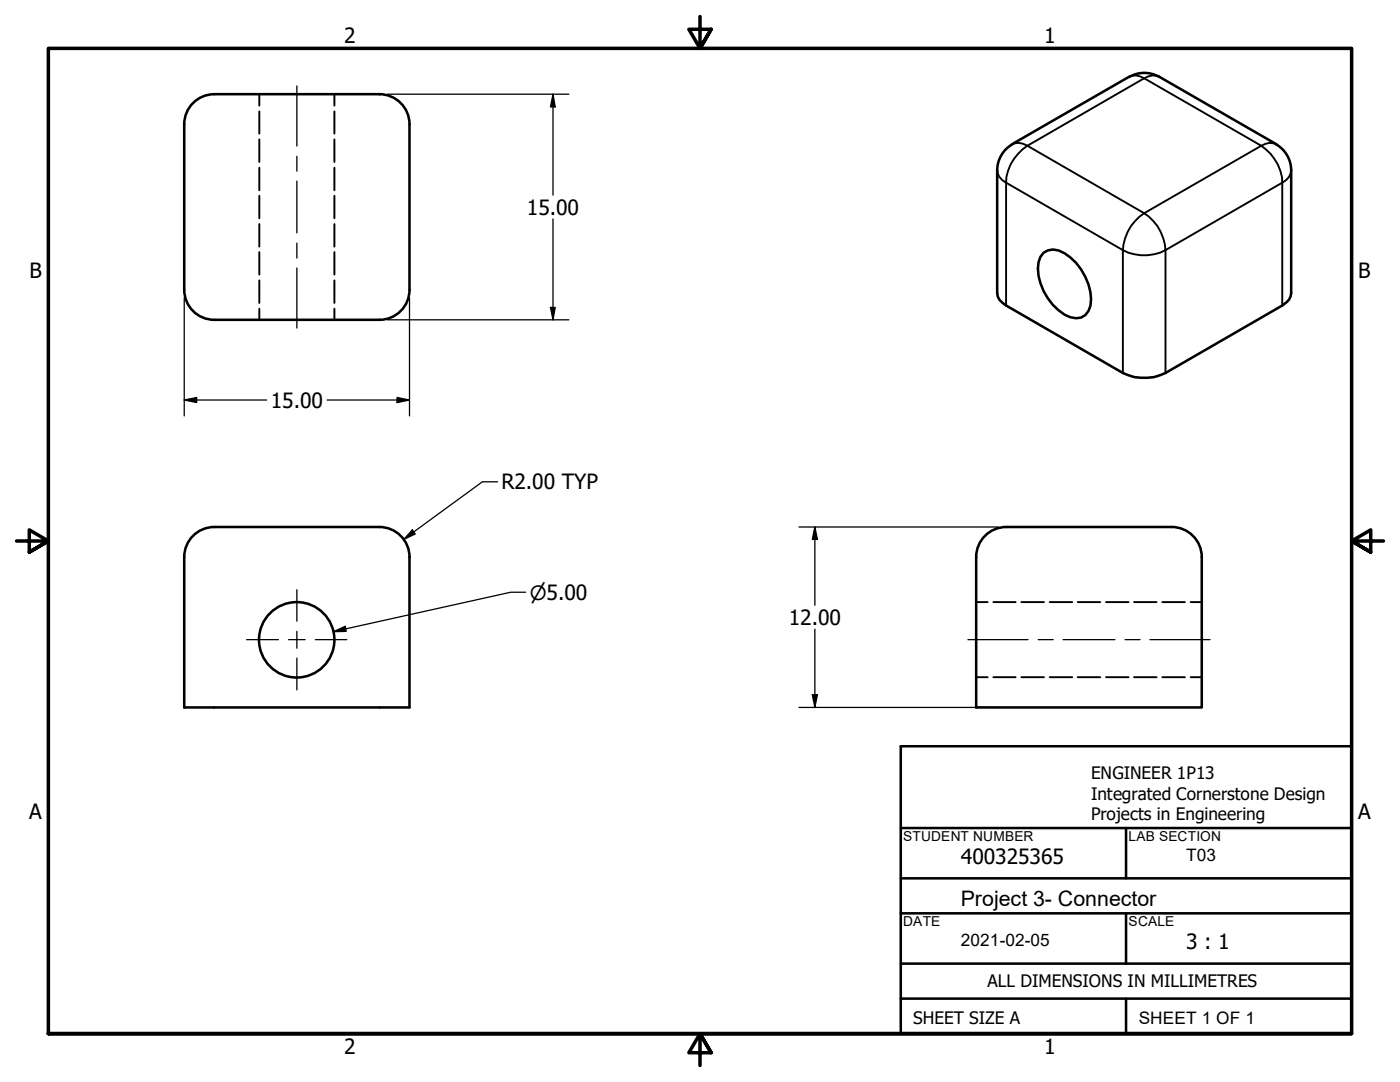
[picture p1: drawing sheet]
<svg xmlns="http://www.w3.org/2000/svg" width="279mm" height="216mm" viewBox="0 0 279 216" stroke-linecap="round" stroke-linejoin="round" font-family="sans-serif">
<!-- layer: Visible (ANSI) -->
<g fill="none" stroke="#000" stroke-width=".51">
<path d="M225.4 15.3l-23.4 13.5a6 6 0 0 0-3 5.2M225.4 15.3a6 6 0 0 1 6 0M231.3 15.3l23.4 13.5a6 6 0 0 1 3 5.2M36.8 24.8v33a6 6 0 0 0 5.9 6h33a6 6 0 0 0 6-6v-33M36.8 24.8a6 6 0 0 1 5.9-6h33a6 6 0 0 1 6 6M199 34v24.5a2.96 2.96 0 0 0 1.8 2.5l23.3 13.4a9.7 9.7 0 0 0 8.5 0l23.3-13.4a2.96 2.96 0 0 0 1.8-2.5v-24.5M208.3 50.4a3.5 3.5 0 0 1 4.2 .1 11.2 11.2 0 0 1 5.1 10.5 2.9 2.9 0 0 1-4 2.3 11 11 0 0 1-6.3-11l.3-1.1zM36.8 111.1v30.1h44.9v-30.1M36.8 111.2a6 6 0 0 1 6-6h33a6 6 0 0 1 5.9 6M194.8 111.1v30.1h45v-30.1M200.8 105.2a6 6 0 0 0-6 6M200.9 105.2h32.9a6 6 0 0 1 6 6"/>
<circle cx="59.2" cy="127.7" r="7.5"/>
</g>
<!-- layer: Hidden (ANSI) -->
<g fill="none" stroke="#000" stroke-width=".38">
<path d="M51.8 18.8v2.3M66.7 18.8v2.3M51.8 22.2v4.5M51.8 27.8v4.5M51.8 33.5v4.5M51.8 39.1v4.5M66.7 22.2v4.5M66.7 27.8v4.5M66.7 33.5v4.5M66.7 39.1v4.5M51.8 44.7v4.5M51.8 50.3v4.5"/>
<path d="M51.8 55.9v4.6M66.7 44.7v4.5M66.7 50.3v4.5M66.7 55.9v4.6M51.8 61.6v2.2M66.7 61.6v2.2M194.8 120.1h2.3M194.8 135.1h2.3M198.2 120.1h4.5M198.2 135.1h4.5M203.8 120.1h4.5M203.8 135.1h4.5"/>
<path d="M209.5 120.1h4.5M209.5 135.1h4.5M215.1 120.1h4.5M215.1 135.1h4.5M220.7 120.1h4.5M220.7 135.1h4.5M226.3 120.1h4.5M226.3 135.1h4.5M232 120.1h4.5M232 135.1h4.5M237.6 120.1h2.2M237.6 135.1h2.2"/>
</g>
<!-- layer: Visible Narrow (ANSI) -->
<path d="M225.4 15.3a3 3 0 0 1 2.9 .3 3 3 0 0 1 3-.3M202 28.8a3.1 3.1 0 0 1 3 .3M205 29.1a9.3 9.3 0 0 0-4.2 7.3 2.96 2.96 0 0 1-1.8-2.4M205 29.1l23.3-13.5 23.4 13.5-23.4 13.4zM254.7 28.8a2.99 2.99 0 0 0-3 .3 9.5 9.5 0 0 1 4.2 7.3M255.9 36.4v24.6M255.9 36.4l-23.3 13.5v24.5M257.7 34a2.96 2.96 0 0 1-1.8 2.4M224.1 49.9v24.5M224.1 49.9l-23.3-13.5v24.6M226.5 44.1l1.8-1.6a9.3 9.3 0 0 1 4.3 7.4 9.2 9.2 0 0 1-8.5 0 9.5 9.5 0 0 1 2.4-5.8z" fill="none" stroke="#000" stroke-width=".38"/>
<!-- layer: Border (ANSI) -->
<path d="M139.7 3.3v6.4l-2.2-3.9h4.4l-2.2 3.9 2.2-3.9M3.3 107.9h6.4l-3.9-2.2v4.5l3.9-2.3-3.9 2.3M276.1 107.9h-6.4l3.9-2.2v4.5l-3.9-2.3 3.9 2.3M9.7 206.2v-196.5h260v196.5h-260h260M141.9 210.1l-2.2-3.9 2.2 3.9h-4.4l2.2-3.9v6.4" fill="none" stroke="#000" stroke-width=".7"/>
<!-- layer: Title (ANSI) -->
<path d="M179.8 148.9h89.9v57.3h-89.9zM179.8 165.2h89.9M179.8 175.3h89.9M224.7 165.2v10.1M179.8 199.3h89.9M179.8 182.2h89.9M179.8 192.3h89.9M224.7 182.2v10.1M224.7 199.3v6.9" fill="none" stroke="#000" stroke-width=".51"/>
<!-- layer: Dimension (ANSI) -->
<g fill="none" stroke="#000" stroke-width=".25">
<path d="M77.3 18.8h36.2M110.4 18.8l.4 2.5h-.9zM110.4 18.8v20.1M36.8 59.4v23.6M81.7 59.4v23.6M110.4 43.7v20.1M36.8 79.8l2.4-.5v1zM36.8 79.8h16.4M65.3 79.8h16.4M77.3 63.8h36.2M79.2 79.3l2.5 .5-2.5 .5zM109.9 61.3h.9l-.4 2.5z"/>
<path d="M99.3 96.1h-3l-15.7 11.5M82.3 105.7l.6 .9-2.3 1zM104.9 118.2h-3l-35.4 7.8M159.4 105.2h39.9M162.6 105.2l.5 2.4h-1zM162.6 105.2v15.6M66.5 126l2.4-1 .2 1zM162.1 138.6h1l-.5 2.6zM162.6 125.5v15.7M159.4 141.2h39.9"/>
</g>
<g fill="#000">
<path d="M110.4 18.8l.4 2.5h-.9z" fill-rule="evenodd"/>
<path d="M36.8 79.8l2.4-.5v1z" fill-rule="evenodd"/>
<path d="M109.9 61.3h.9l-.4 2.5z" fill-rule="evenodd"/>
<path d="M79.2 79.3l2.5 .5-2.5 .5z" fill-rule="evenodd"/>
<path d="M82.3 105.7l.6 .9-2.3 1z" fill-rule="evenodd"/>
<path d="M162.6 105.2l.5 2.4h-1z" fill-rule="evenodd"/>
<path d="M66.5 126l2.4-1 .2 1z" fill-rule="evenodd"/>
<path d="M162.1 138.6h1l-.5 2.6z" fill-rule="evenodd"/>
</g>
<!-- layer: Center Mark (ANSI) -->
<path d="M59.2 117.7v6.3M49.2 127.6h6.4M57.6 127.6h3.3M59.2 126v3.3M59.2 131.3v6.4M62.9 127.6h6.3" fill="none" stroke="#000" stroke-width=".25"/>
<!-- layer: Centerline (ANSI) -->
<path d="M59.2 17.1v12M59.2 31.2v3M59.2 36.1v10.4M59.2 48.5v3M59.2 53.5v12M193.2 127.6h12M207.2 127.6h3M212.2 127.6h10.3M224.5 127.6h3M229.5 127.6h12" fill="none" stroke="#000" stroke-width=".25"/>
<text font-size="4.3" x="191.8" y="180.8">Project 3- Connector</text>
<g font-size="4.2">
<text x="68.7" y="8.6">2</text>
<text x="208.4" y="8.6">1</text>
<text x="105.2" y="42.9">15.00</text>
<text x="5.9" y="55.5">B</text>
<text x="271.1" y="55.5">B</text>
<text x="54" y="81.3">15.00</text>
<text x="100.1" y="97.7">R2.00 TYP</text>
<text x="157.4" y="124.7">12.00</text>
<text x="5.8" y="163.4">A</text>
<text x="271" y="163.4">A</text>
<text x="191.8" y="172.3">400325365</text>
<text x="236.7" y="189.4">3 : 1</text>
<text x="68.7" y="210.3">2</text>
<text x="208.4" y="210.3">1</text>
</g>
<text font-size="3.9" x="105.7" y="119.6">⌀5.00</text>
<g font-size="3.4">
<text x="217.7" y="155.4">ENGINEER 1P13</text>
<text x="217.7" y="159.6">Integrated Cornerstone Design</text>
<text x="217.7" y="163.7">Projects in Engineering</text>
<text x="236.7" y="171.8">T03</text>
<text x="191.8" y="188.7">2021-02-05</text>
<text x="197.1" y="197">ALL DIMENSIONS IN MILLIMETRES</text>
<text x="182.2" y="204.3">SHEET SIZE A</text>
<text x="227.3" y="204.3">SHEET 1 OF 1</text>
</g>
<g font-size="2.7">
<text x="180.3" y="167.8">STUDENT NUMBER</text>
<text x="225.2" y="167.8">LAB SECTION</text>
<text x="180.3" y="184.7">DATE</text>
<text x="225.2" y="184.8">SCALE</text>
</g>
</svg>
